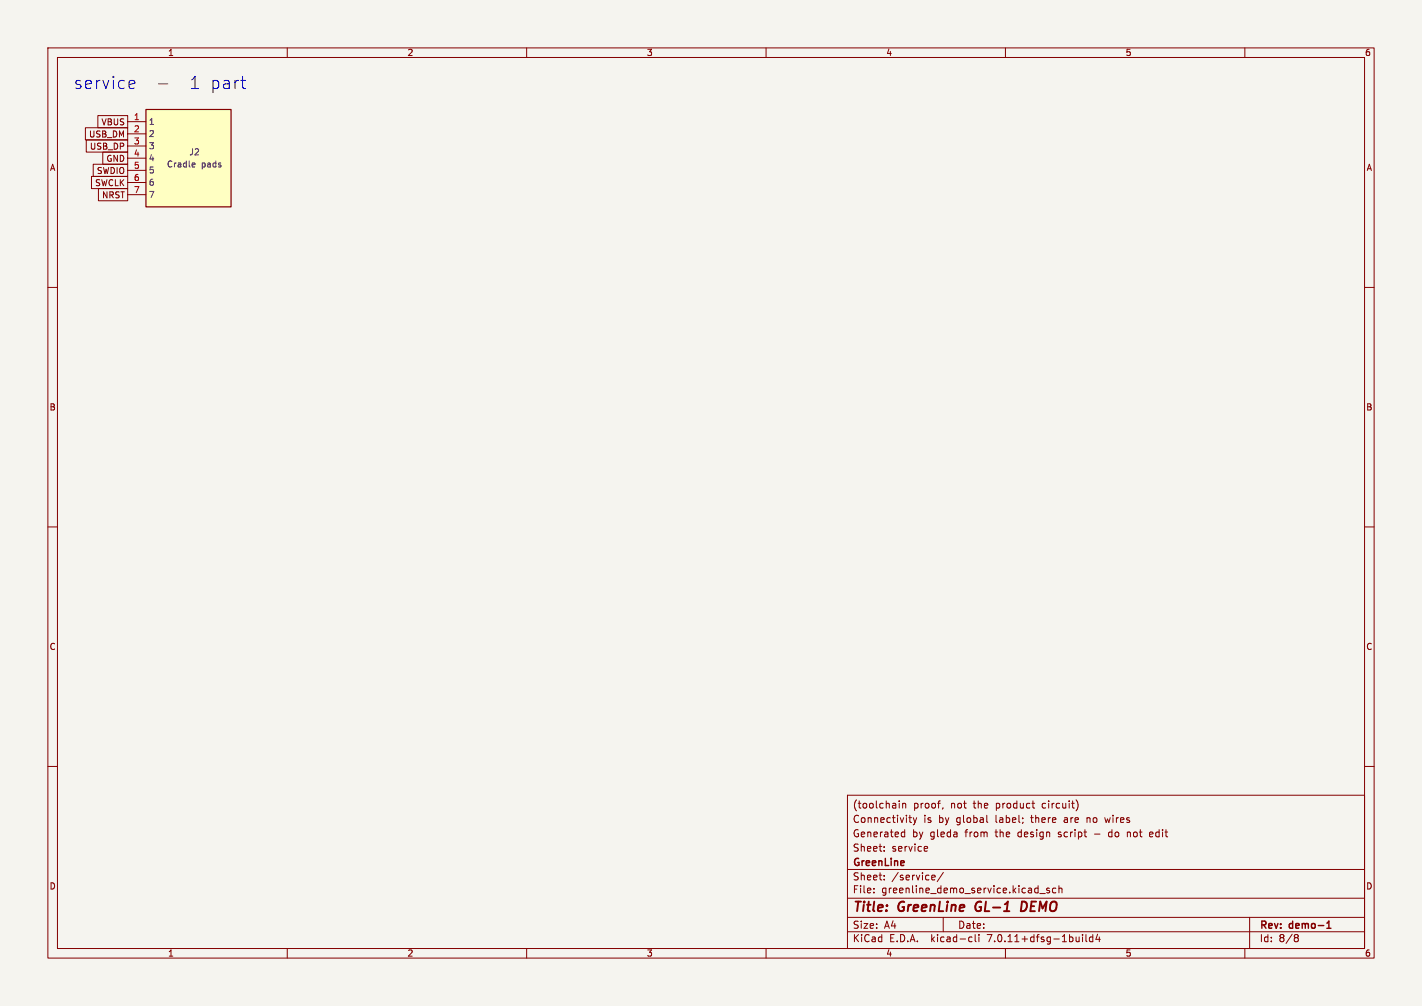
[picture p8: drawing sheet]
<svg xmlns="http://www.w3.org/2000/svg" width="297mm" height="210mm" viewBox="0 0 297 210" stroke-linecap="round" stroke-linejoin="round" font-family="sans-serif">
<path d="M0 0h297v210h-297z" fill="#f5f4ef" stroke="#f5f4ef" stroke-width=".21"/>
<g fill="none" stroke="#840000" stroke-width=".21">
<path d="M10 10h277v190h-277zM12 12h273v186h-273zM60 10v2M110 10v2M160 10v2M210 10v2M260 10v2M17.8 26.7h8.9v2.5h-8.9zM18 29.2h8.7v2.6h-8.7zM19.1 36.8h7.6v2.6h-7.6zM19.5 34.3h7.2v2.5h-7.2zM20.4 24.1h6.3v2.6h-6.3z"/>
<path d="M20.6 39.4h6.1v2.5h-6.1zM21.5 31.7h5.2v2.6h-5.2zM26.7 25.4h3.8M26.7 27.9h3.8M26.7 30.5h3.8M26.7 33h3.8M26.7 35.6h3.8M26.7 38.1h3.8M10 60h2M26.7 40.6h3.8M285 60h2M10 110h2"/>
<path d="M285 110h2M10 160h2M285 160h2M177 166h108v32h-108zM184.7 176.8v.1M184.7 177.6v.1M187.8 167.2v.1M187.8 167.7v1M188.4 174.6h.6M188.4 173.8h.6M188.5 167.7v1M188.5 167.8l.2-.1 .4 .1 .1 .9"/>
<path d="M189 173.2v1.5M189.8 170.7h.6M190 171.5l.4 .2M190.7 170.7l.4 1M191.1 171.7l-.4 .5M191.5 170.7l-.4 1M193.2 176.7l.5 .1v.3l-.7 .1M193.7 177.6l-.5 .1M197 168.6l-.2 .3M206.1 170.2v1.3l.2 .2M215.5 167.7h.6M215.8 168.6l.3 .1"/>
<path d="M224.7 167a1.72 1.72 0 0 1 0 2.3M227 170.7v1M227.1 170.8h-.1M228.6 174.1h1.1M230.7 170.7l.3 1M231.8 173.7l-.3 .3v.4l.3 .3M235.5 173.7v1M235.9 173.7l-.4 .1M240.7 173.8l-.4-.1-.2 .2 .1 .7h.5M240.8 174.1l-.7 .1M60 198v2M110 198v2"/>
<path d="M160 198v2M177 194.5h108M177 191.5h108M177 187.5h108M177 181.5h108M182.5 186.3v.1M182.5 185.5v.1M184.7 183.6v.1M184.7 182.8v.1M194.7 183.6h.5M194.7 182.8l.4-.1 .2 .4-.7 .1M197 191.5v3"/>
<path d="M197 182.1l-1.3 2M202.6 195.6l.4 .1M203 196.5l-.4 .1M203.7 195.1v1.3l.2 .2M204.5 195.1v.1M204.5 195.6v1M210 198v2M217.2 186.5h1.1M219.2 185.5l-.4-.1-.2 .2 .1 .2 .5 .2v.3h-.6M220.5 185.5l-.4-.1-.3 .3 .2 .6h.5M221.2 185.5l.2-.1 .3 .1 .1 .9M221.2 184.9v1.5"/>
<path d="M226.1 195.1v.1M226.1 195.6v1M226.8 195.1v1.3l.2 .2M228.2 195.7l-.4-.1-.3 .3 .2 .6h.5M228.2 195.1v1.5M229.2 195l-.3 1.1h.9M229.6 195.6v1M260 198v2M261 191.5v6.5M270.6 195.1h.3l.3 .3-.3 .3M270.6 195.7h.3M270.9 195.7l.2 .2 .1 .4-.3 .3h-.3"/>
</g>
<path d="M277.1 193.8h.9M277.1 192.7l.5-.4v1.5" fill="none" stroke="#840000" stroke-width=".3"/>
<path d="M204 188.5l-.3 .9 .3 .7M214.2 188.3l-.7-.1-.3 2h.5l.5-.3" fill="none" stroke="#840000" stroke-width=".4"/>
<path d="M30.5 22.9h17.8v20.3h-17.8z" fill="#ffffc2" stroke="#ffffc2" stroke-width=".21"/>
<path d="M30.5 22.9h17.8v20.3h-17.8z" fill="none" stroke="#840000" stroke-width=".25"/>
<path d="M40.3 34l.4 .1v.2l-.6 .1M40.7 34.8l-.4 .1" fill="none" stroke="#006464" stroke-width=".21"/>
<path d="M27.3 16.8l.7 .1 .2 .5-1.2 .2M28 18.4l-.7 .1M33.1 17.5h2M50.3 16.8h1M50.8 18.4l.5 .1" fill="none" stroke="#0000c2" stroke-width=".21"/>
<g font-size="3.5" fill="#0000c2">
<text x="15.2" y="18.8">service</text>
<text x="39.2" y="18.8">1 part</text>
</g>
<g font-size="2.8" fill="#840000">
<text x="178" y="190.9">Title:</text>
<text x="187.7" y="190.9">GreenLine</text>
<text x="204.6" y="190.9">GL-1</text>
<text x="214.9" y="190.9">DEMO</text>
</g>
<g font-size="2.1" fill="#840000">
<text x="178" y="172">Connectivity</text>
<text x="178" y="169">(toolchain</text>
<text x="190.7" y="169">proof,</text>
<text x="192.9" y="172">is</text>
<text x="196.1" y="172">by</text>
<text x="198.6" y="169">not</text>
<text x="199.9" y="172">global</text>
<text x="203.5" y="169">the</text>
<text x="208.2" y="172">label;</text>
<text x="208.3" y="169">product</text>
<text x="215.8" y="172">there</text>
<text x="218.1" y="169">circuit)</text>
<text x="222.8" y="172">are</text>
<text x="227.7" y="172">no</text>
<text x="231.7" y="172">wires</text>
<text x="178" y="178">Sheet:</text>
<text x="178" y="175">Generated</text>
<text x="186.2" y="178">service</text>
<text x="190.5" y="175">by</text>
<text x="194.3" y="175">gleda</text>
<text x="201.8" y="175">from</text>
<text x="208.2" y="175">the</text>
<text x="213" y="175">design</text>
<text x="221.6" y="175">script</text>
<text x="232.4" y="175">do</text>
<text x="236.4" y="175">not</text>
<text x="241.3" y="175">edit</text>
<text x="178" y="184">Sheet:</text>
<text x="178" y="181.2">GreenLine</text>
<text x="186.2" y="184">/service/</text>
<text x="178" y="186.7">File:</text>
<text x="184.1" y="186.7">greenline_demo_service.kicad_sch</text>
<text x="178" y="196.9">KiCad</text>
<text x="178" y="194.1">Size:</text>
<text x="184.7" y="194.1">A4</text>
<text x="185.7" y="196.9">E.D.A.</text>
<text x="194.6" y="196.9">kicad-cli</text>
<text x="200" y="194.1">Date:</text>
<text x="206.5" y="196.9">7.0.11+dfsg-1build4</text>
<text x="263" y="194.3">Rev:</text>
<text x="263" y="196.9">Id:</text>
<text x="267.1" y="196.9">8/8</text>
<text x="269.4" y="194.3">demo-1</text>
</g>
<g font-size="1.8" fill="#840000">
<text x="35" y="11.9">1</text>
<text x="85" y="11.9">2</text>
<text x="135" y="11.9">3</text>
<text x="185" y="11.9">4</text>
<text x="235" y="11.9">5</text>
<text x="285" y="11.9">6</text>
<text x="18.5" y="28.9">USB_DM</text>
<text x="21.1" y="26.4">VBUS</text>
<text x="10.3" y="35.9">A</text>
<text x="18.7" y="31.4">USB_DP</text>
<text x="22.1" y="34">GND</text>
<text x="285.3" y="35.9">A</text>
<text x="19.8" y="39.1">SWCLK</text>
<text x="20.1" y="36.5">SWDIO</text>
<text x="21.2" y="41.6">NRST</text>
<text x="10.3" y="85.9">B</text>
<text x="285.3" y="85.9">B</text>
<text x="10.3" y="135.9">C</text>
<text x="285.3" y="135.9">C</text>
<text x="10.3" y="185.9">D</text>
<text x="285.3" y="185.9">D</text>
<text x="35" y="199.9">1</text>
<text x="85" y="199.9">2</text>
<text x="135" y="199.9">3</text>
<text x="185" y="199.9">4</text>
<text x="235" y="199.9">5</text>
<text x="285" y="199.9">6</text>
</g>
<g font-size="1.8" fill="#a90000">
<text x="27.9" y="25.1">1</text>
<text x="27.9" y="27.7">2</text>
<text x="27.9" y="30.2">3</text>
<text x="27.9" y="32.8">4</text>
<text x="27.9" y="35.3">5</text>
<text x="27.9" y="37.8">6</text>
<text x="27.9" y="40.4">7</text>
</g>
<g font-size="1.8" fill="#006464">
<text x="31" y="26.3">1</text>
<text x="31" y="28.8">2</text>
<text x="31" y="31.3">3</text>
<text x="31" y="33.9">4</text>
<text x="34.8" y="35.2">Cradle</text>
<text x="39.4" y="32.6">J2</text>
<text x="42" y="35.2">pads</text>
<text x="31" y="36.4">5</text>
<text x="31" y="39">6</text>
<text x="31" y="41.5">7</text>
</g>
</svg>
